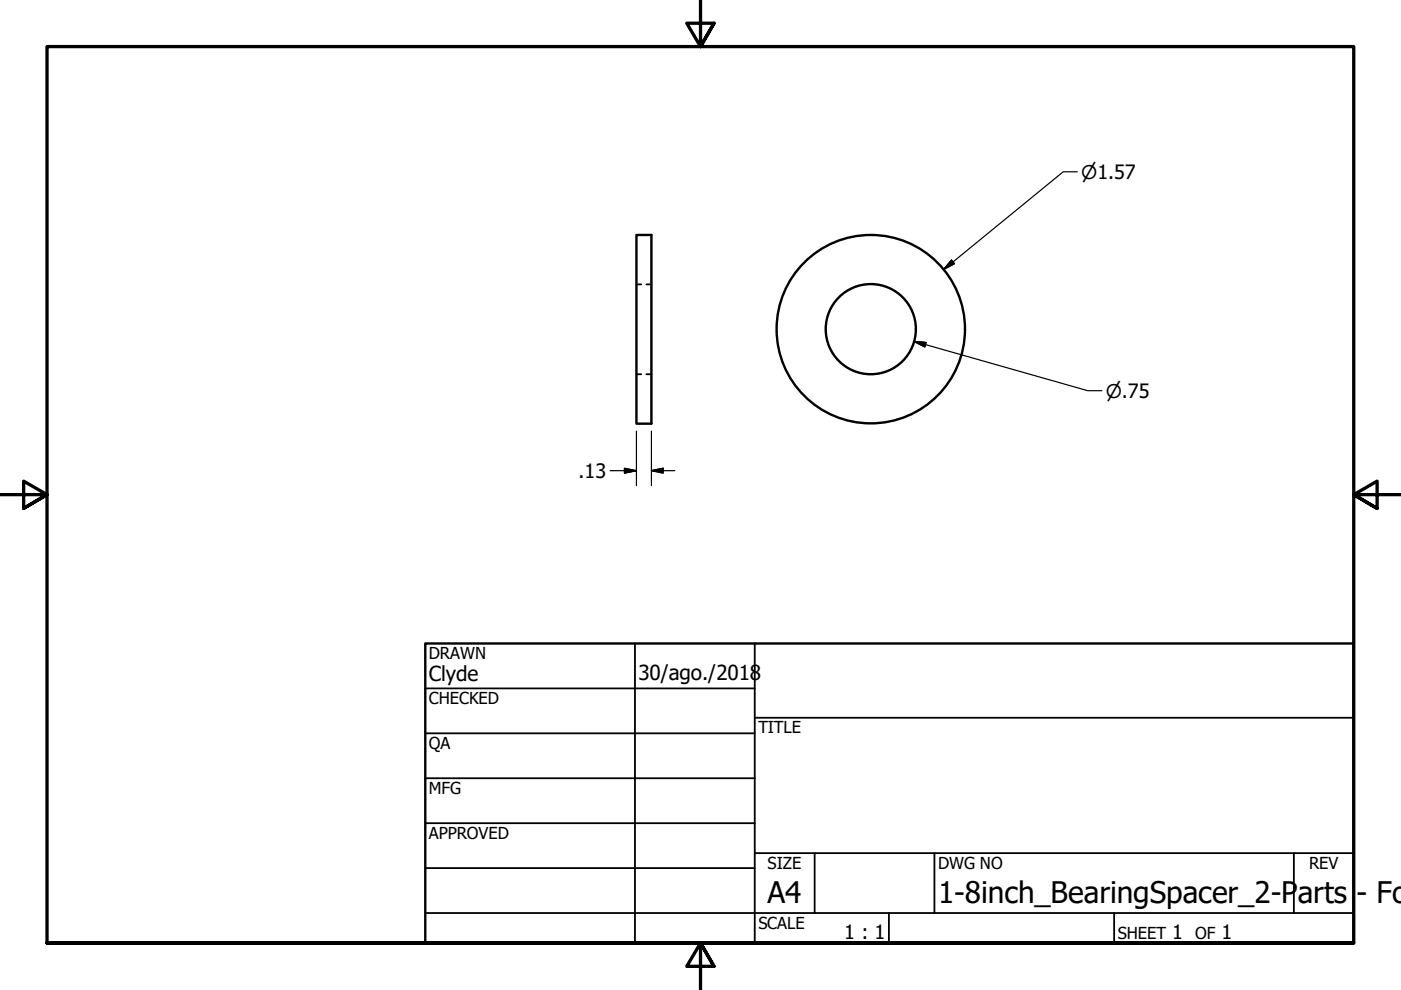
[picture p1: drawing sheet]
<svg xmlns="http://www.w3.org/2000/svg" width="297mm" height="210mm" viewBox="0 0 297 210" stroke-linecap="round" stroke-linejoin="round" font-family="sans-serif">
<!-- layer: Visible (ANSI) -->
<g fill="none" stroke="#000" stroke-width=".51">
<path d="M134.9 49.8h3.2v40h-3.2z"/>
<circle cx="184.6" cy="69.8" r="20"/>
<circle cx="184.6" cy="69.8" r="9.6"/>
</g>
<!-- layer: Hidden (ANSI) -->
<path d="M134.9 60.3h1.1M134.9 79.3h1.1M137 60.3h1.1M137 79.3h1.1" fill="none" stroke="#000" stroke-width=".38"/>
<!-- layer: Border (ANSI) -->
<path d="M148.5 -.1v10l-2.9-5h5.8l-2.9 5 2.9-5M0 104.9h10l-5-2.9v5.8l5-2.9-5 2.9M297 104.9h-10l5-2.9v5.8l-5-2.9 5 2.9M10 199.9v-190h277v190h-277h277M151.4 204.9l-2.9-5 2.9 5h-5.8l2.9-5v10" fill="none" stroke="#000" stroke-width=".7"/>
<!-- layer: Title (ANSI) -->
<g fill="none" stroke="#000" stroke-width=".38">
<path d="M134.6 136.4v63.5M160 136.4v63.5M90.2 146h69.8M90.2 155.5h69.8M160 152.2h127M90.2 165h69.8M90.2 174.5h69.8M90.2 193.6h196.8M90.2 184.1h69.8M160 180.9h127M172.7 180.9v12.7M188.5 193.6v6.3"/>
<path d="M198.1 180.9v12.7M236.2 193.6v6.3M274.3 180.9v12.7"/>
</g>
<path d="M90.2 136.4h196.8v63.5h-196.8z" fill="none" stroke="#000" stroke-width=".51"/>
<!-- layer: Dimension (ANSI) -->
<path d="M228.4 36.4h-3l-25.3 20.7M201.7 55.2l.7 .7-2.3 1.2zM193.8 72.4l2.5 .2-.2 1zM193.8 72.4l36.8 10.4h3M129.3 99.8h5.6M132.4 99.3l2.5 .5-2.5 .5zM134.9 91.4v11.6M138.1 99.8l2.5-.5v1zM138.1 99.8h5M138.1 91.4v11.6" fill="none" stroke="#000" stroke-width=".25"/>
<path d="M201.7 55.2l-1.6 1.9zM201.7 55.2l.7 .7-2.3 1.2zM193.8 72.4l2.5 .2zM193.8 72.4l2.5 .2-.2 1zM138.1 99.8l2.5-.5zM138.1 99.8l2.5-.5v1zM132.4 100.3l2.5-.5zM132.4 99.3l2.5 .5-2.5 .5z" fill="#000" stroke="#000" stroke-width=".25"/>
<g font-size="6.3">
<text x="162.8" y="191.4">A4</text>
<text x="198.9" y="191.5">1-8inch_BearingSpacer_2-P</text>
<text x="275.1" y="191.5">arts</text>
<text x="287.6" y="191.5">- Fo</text>
</g>
<g font-size="4.4">
<text x="90.9" y="144.3">Clyde</text>
<text x="135.4" y="144.2">30/ago./2018</text>
</g>
<g font-size="4.2">
<text x="122.7" y="101.3">.13</text>
<text x="179" y="199.2">1 : 1</text>
<text x="248.5" y="199.1">1</text>
<text x="259" y="199.1">1</text>
</g>
<g font-size="4">
<text x="229.2" y="37.9">⌀1.57</text>
<text x="234.4" y="84.4">⌀.75</text>
</g>
<g font-size="3.5">
<text x="90.9" y="139.7">DRAWN</text>
<text x="90.9" y="149.3">CHECKED</text>
<text x="160.8" y="155.5">TITLE</text>
<text x="90.9" y="158.8">QA</text>
<text x="90.9" y="168.3">MFG</text>
<text x="90.9" y="177.8">APPROVED</text>
<text x="162.8" y="184.2">SIZE</text>
<text x="198.9" y="184.2">DWG NO</text>
<text x="277.6" y="184.2">REV</text>
<text x="160.8" y="196.9">SCALE</text>
<text x="237" y="199.1">SHEET</text>
<text x="253.4" y="199.1">OF</text>
</g>
</svg>
